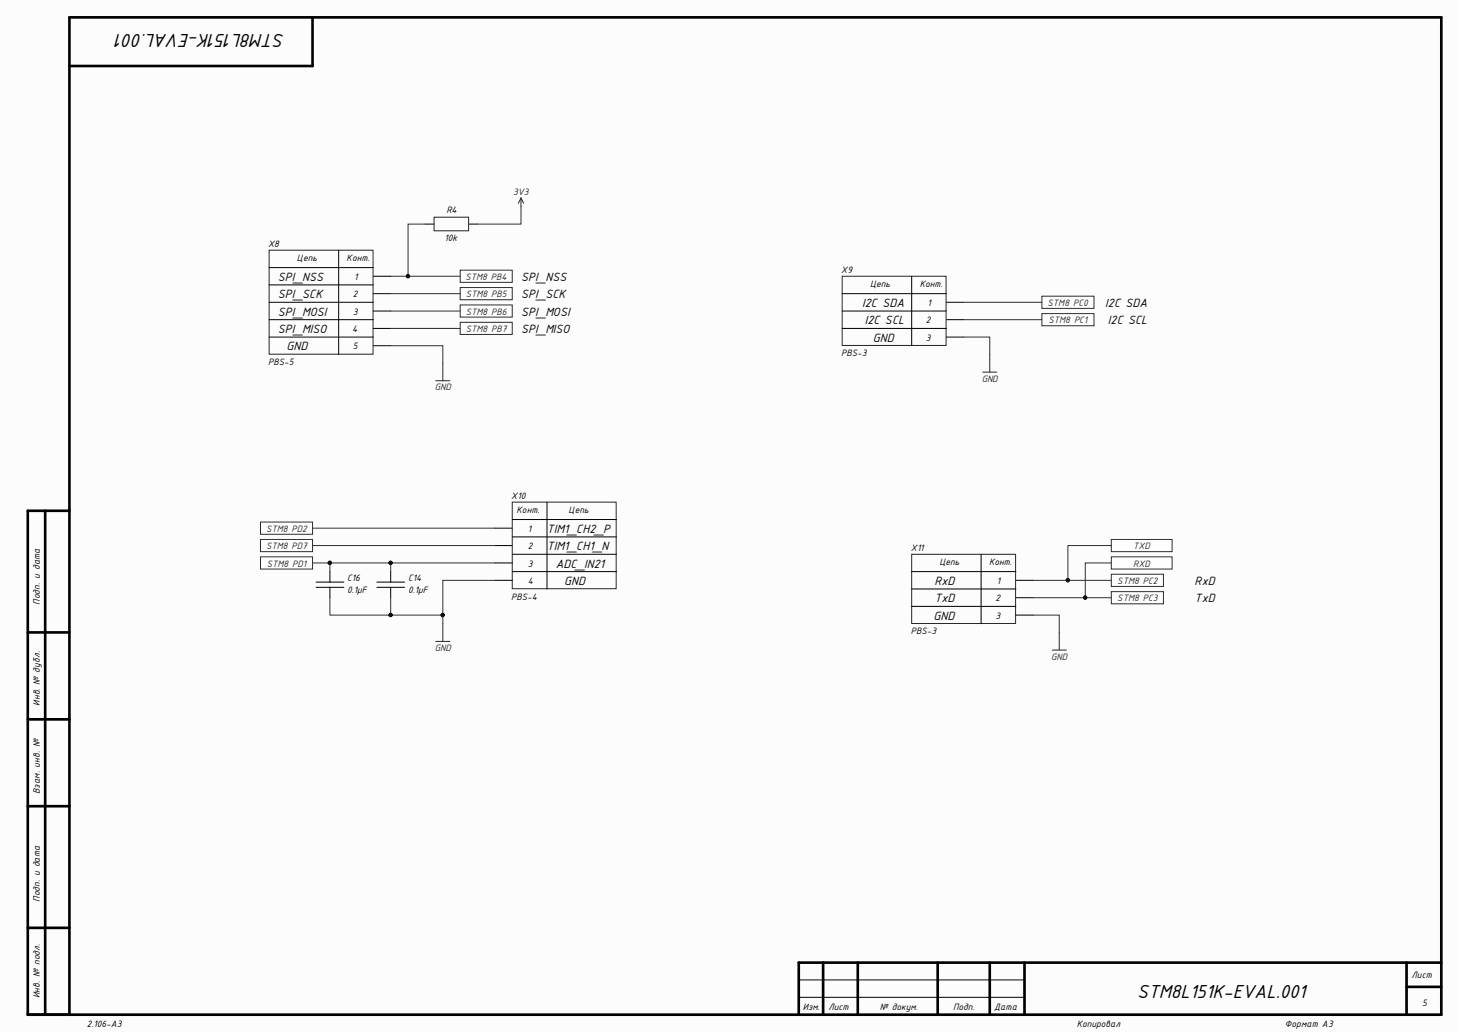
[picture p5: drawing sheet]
<svg xmlns="http://www.w3.org/2000/svg" width="420mm" height="297mm" viewBox="0 0 420 297" stroke-linecap="round" stroke-linejoin="round" font-family="sans-serif">
<path d="M0 0h419v296.4h-419z" fill="#fcfcfc"/>
<g fill="none" stroke="#000" stroke-width=".76">
<path d="M89.8 5v14h-69.9M13 146.7v144.8M19.9 146.7h-11.9v144.8h406.1v-286.5h-394.2v286.5M8 181.7h11.9M8 206.7h11.9M8 231.6h11.9M8 266.5h11.9M236.5 276.5v15M246.5 276.5v15M269.4 276.5v15M284.4 276.5v15M294.4 276.5v15"/>
<path d="M404.2 276.5v15M414.1 276.5h-184.6v15M404.2 283.5h9.9"/>
</g>
<path d="M229.5 286.5h64.9M229.5 281.5h64.9" fill="none" stroke="#000" stroke-width=".29"/>
<g fill="#fefefe" stroke="#2e2e2e" stroke-width=".29">
<path d="M299.4 85.1h15v3.5h-15z" fill-rule="evenodd"/>
<path d="M299.4 90.1h15v3.5h-15z" fill-rule="evenodd"/>
<path d="M319.3 165h15v3.5h-15z" fill-rule="evenodd"/>
<path d="M319.3 170h15v3.5h-15z" fill-rule="evenodd"/>
<path d="M132.2 77.6h15v3.5h-15z" fill-rule="evenodd"/>
<path d="M132.2 82.6h15v3.5h-15z" fill-rule="evenodd"/>
<path d="M132.2 87.6h15v3.5h-15z" fill-rule="evenodd"/>
<path d="M132.2 92.6h15v3.5h-15z" fill-rule="evenodd"/>
<path d="M319.3 160h17.5v3.5h-17.5z" fill-rule="evenodd"/>
<path d="M319.3 155h17.5v3.5h-17.5z" fill-rule="evenodd"/>
</g>
<g fill="none" stroke="#000" stroke-width=".29">
<path d="M77.3 76.9h30M97.3 71.9v29.9M107.3 79.4h5M122.2 64.4h2.5M134.7 64.4h2.5M262 79.4v19.9M77.3 81.8h30M77.3 86.8h30M77.3 91.8h30M77.3 96.8h30M107.3 84.4h5M107.3 89.4h5"/>
<path d="M107.3 94.3h5M107.3 99.3h5M242 84.4h29.9M242 89.4h29.9M242 94.3h29.9M271.9 86.8h5M271.9 91.8h5M271.9 96.8h5M281.9 159.2v20M262 164.2h29.9M262 169.2h29.9M262 174.2h29.9"/>
<path d="M291.9 166.7h5M291.9 171.7h5M291.9 176.7h5"/>
</g>
<g fill="none" stroke="#262626" stroke-width=".29">
<path d="M149.7 56.9l-.8 1.5M149.7 56.9l.8 1.5M149.7 56.9v2.5M77.3 71.9h29.9v29.9h-29.9zM124.7 62.4h9.9v3.9h-9.9zM242 79.4h29.8v19.8h-29.8zM125.2 109.4h4.1M127.2 104.3v5.1M282.4 106.9h4M284.4 101.8v5.1M262 159.2h29.8v19.9h-29.8zM302.3 186.7h4.1"/>
<path d="M304.4 181.7v5"/>
</g>
<path d="M74.9 155h14.9v3.5h-14.9z" fill-rule="evenodd" fill="#fefefe" stroke="#2e2e2e" stroke-width=".29"/>
<g fill="none" stroke="#000" stroke-width=".29">
<path d="M142.2 151.7h5M142.2 156.7h5M147.2 149.2h29.9M147.2 154.2h29.9M147.2 159.2h29.9M157.2 144.2v25M108.3 168.7h8M108.3 167.2h8M112.3 164.2v3M112.3 168.7v3M142.2 161.7h5M142.2 166.7h5"/>
<path d="M147.2 164.2h29.9"/>
</g>
<path d="M147.2 144.2h29.9v24.9h-29.9zM127.2 179.2v5.1M125.2 184.3h4.1" fill="none" stroke="#262626" stroke-width=".29"/>
<g fill="none" stroke="#2e2e2e" stroke-width=".29">
<path d="M149.7 59.4v5h-12.5M112.3 79.4h19.9M122.2 64.4h-4.9v15M112.3 99.3h14.9v5M112.3 84.4h19.9M112.3 89.4h19.9M112.3 94.3h19.9M276.9 96.8h7.5v5M276.9 91.8h22.5M276.9 86.8h22.5M89.8 156.7h52.4M89.8 151.7h52.4"/>
<path d="M319.3 156.7h-12.4v10M112.3 171.7v5h14.9M112.3 161.7v2.5M142.2 166.7h-15v12.5M296.9 176.7h7.5v5M296.9 171.7h22.4M296.9 166.7h22.4M319.3 161.7h-7.5v10"/>
</g>
<g fill="#0e0e0e" stroke="#0e0e0e" stroke-width=".29">
<circle cx="117.2" cy="79.3" r=".47"/>
<circle cx="311.8" cy="171.7" r=".47"/>
<circle cx="306.8" cy="166.7" r=".47"/>
<circle cx="112.2" cy="161.7" r=".47"/>
<circle cx="112.2" cy="176.7" r=".47"/>
<circle cx="127.2" cy="176.7" r=".47"/>
</g>
<g fill="#fefefe" stroke="#2e2e2e" stroke-width=".29">
<path d="M74.9 150h14.9v3.5h-14.9z" fill-rule="evenodd"/>
<path d="M74.9 160h14.9v3.5h-14.9z" fill-rule="evenodd"/>
</g>
<path d="M90.8 168.7h8M90.8 167.2h8M94.8 164.2v3M94.8 168.7v3" fill="none" stroke="#000" stroke-width=".29"/>
<path d="M89.8 161.7h52.4M94.8 171.7v5h17.5M94.8 161.7v2.5" fill="none" stroke="#2e2e2e" stroke-width=".29"/>
<g fill="#0e0e0e" stroke="#0e0e0e" stroke-width=".29">
<circle cx="94.8" cy="161.7" r=".47"/>
<circle cx="112.2" cy="161.7" r=".47"/>
<circle cx="112.2" cy="176.7" r=".47"/>
</g>
<g font-size="5.8">
<text x="81.9" y="9.9" transform="rotate(-180 81.9 9.9)">STM8L151K-EVAL.001</text>
<text x="326.8" y="286.6">STM8L151K-EVAL.001</text>
</g>
<g font-size="3.7">
<text x="79.8" y="80.7">SPI_NSS</text>
<text x="149.7" y="80.7">SPI_NSS</text>
<text x="79.8" y="85.7">SPI_SCK</text>
<text x="149.7" y="85.7">SPI_SCK</text>
<text x="247.7" y="88.1">I2C SDA</text>
<text x="317.6" y="88.1">I2C SDA</text>
<text x="79.8" y="90.7">SPI_MOSI</text>
<text x="79.8" y="95.7">SPI_MISO</text>
<text x="149.7" y="90.7">SPI_MOSI</text>
<text x="149.7" y="95.7">SPI_MISO</text>
<text x="248.5" y="93.1">I2C SCL</text>
<text x="318.3" y="93.1">I2C SCL</text>
<text x="82.3" y="100.7">GND</text>
<text x="250.8" y="98.1">GND</text>
<text x="157.1" y="153.1">TIM1_CH2_P</text>
<text x="157.1" y="158">TIM1_CH1_N</text>
<text x="159.7" y="163">ADC_IN21</text>
<text x="162.1" y="168">GND</text>
<text x="268.5" y="173">TxD</text>
<text x="268.5" y="168">RxD</text>
<text x="343.3" y="173">TxD</text>
<text x="343.3" y="168">RxD</text>
<text x="268.2" y="178">GND</text>
</g>
<g font-size="2.9" fill="#262626">
<text x="147.4" y="56.1">3V3</text>
<text x="133.7" y="80.4">STM8 PB4</text>
<text x="133.8" y="85.4">STM8 PB5</text>
<text x="301" y="87.9">STM8 PC0</text>
<text x="133.8" y="90.3">STM8 PB6</text>
<text x="133.8" y="95.3">STM8 PB7</text>
<text x="301.3" y="92.9">STM8 PC1</text>
<text x="125" y="112.2">GND</text>
<text x="282.1" y="109.7">GND</text>
<text x="76.5" y="152.8">STM8 PD2</text>
<text x="76.5" y="157.8">STM8 PD7</text>
<text x="325.6" y="157.8">TXD</text>
<text x="76.6" y="162.8">STM8 PD1</text>
<text x="321.1" y="167.8">STM8 PC2</text>
<text x="325.6" y="162.8">RXD</text>
<text x="321.1" y="172.8">STM8 PC3</text>
<text x="125" y="187">GND</text>
<text x="302" y="189.6">GND</text>
</g>
<g font-size="2.9">
<text x="128.3" y="61.1">R4</text>
<text x="77.1" y="70.9">X8</text>
<text x="127.7" y="69.2">10k</text>
<text x="85.3" y="74.9">Цепь</text>
<text x="99.6" y="74.9">Конт.</text>
<text x="101.8" y="80.4">1</text>
<text x="241.7" y="78.3">X9</text>
<text x="250" y="82.3">Цепь</text>
<text x="264.3" y="82.3">Конт.</text>
<text x="101.4" y="85.4">2</text>
<text x="266.5" y="87.9">1</text>
<text x="101.2" y="95.3">4</text>
<text x="101.4" y="90.3">3</text>
<text x="266.1" y="92.9">2</text>
<text x="101.4" y="100.3">5</text>
<text x="266.1" y="97.9">3</text>
<text x="77.1" y="104.9">PBS-5</text>
<text x="241.7" y="102.3">PBS-3</text>
<text x="146.9" y="143.3">X10</text>
<text x="148.4" y="147.2">Конт.</text>
<text x="163.4" y="147.2">Цепь</text>
<text x="151.7" y="152.8">1</text>
<text x="151.7" y="157.8">2</text>
<text x="261.7" y="158.2">X11</text>
<text x="99.8" y="166.9">C16</text>
<text x="117.3" y="166.9">C14</text>
<text x="151.7" y="162.8">3</text>
<text x="151.7" y="167.8">4</text>
<text x="269.9" y="162.2">Цепь</text>
<text x="284.2" y="162.2">Конт.</text>
<text x="286.4" y="167.8">1</text>
<text x="11.5" y="173.7" transform="rotate(-90 11.5 173.7)">Подп. и дата</text>
<text x="99.8" y="170.5">0.1µF</text>
<text x="117.3" y="170.5">0.1µF</text>
<text x="146.9" y="172.2">PBS-4</text>
<text x="286.1" y="172.8">2</text>
<text x="286.1" y="177.7">3</text>
<text x="261.7" y="182.2">PBS-3</text>
<text x="11.5" y="202.7" transform="rotate(-90 11.5 202.7)">Инв. № дубл.</text>
<text x="11.5" y="228.1" transform="rotate(-90 11.5 228.1)">Взам. инв. №</text>
<text x="11.5" y="259" transform="rotate(-90 11.5 259)">Подп. и дата</text>
<text x="405.6" y="281">Лист</text>
<text x="11.5" y="286.7" transform="rotate(-90 11.5 286.7)">Инв. № подл.</text>
<text x="230.7" y="290.1">Изм.</text>
<text x="238.1" y="290.1">Лист</text>
<text x="252.8" y="290.1">№ докум.</text>
<text x="273.9" y="290.1">Подп.</text>
<text x="285.7" y="290.1">Дата</text>
<text x="408.7" y="289.1">5</text>
<text x="24.9" y="295.1">2.106-A3</text>
<text x="309.4" y="295.1">Копировал</text>
<text x="369.2" y="295.1">Формат А3</text>
</g>
</svg>
